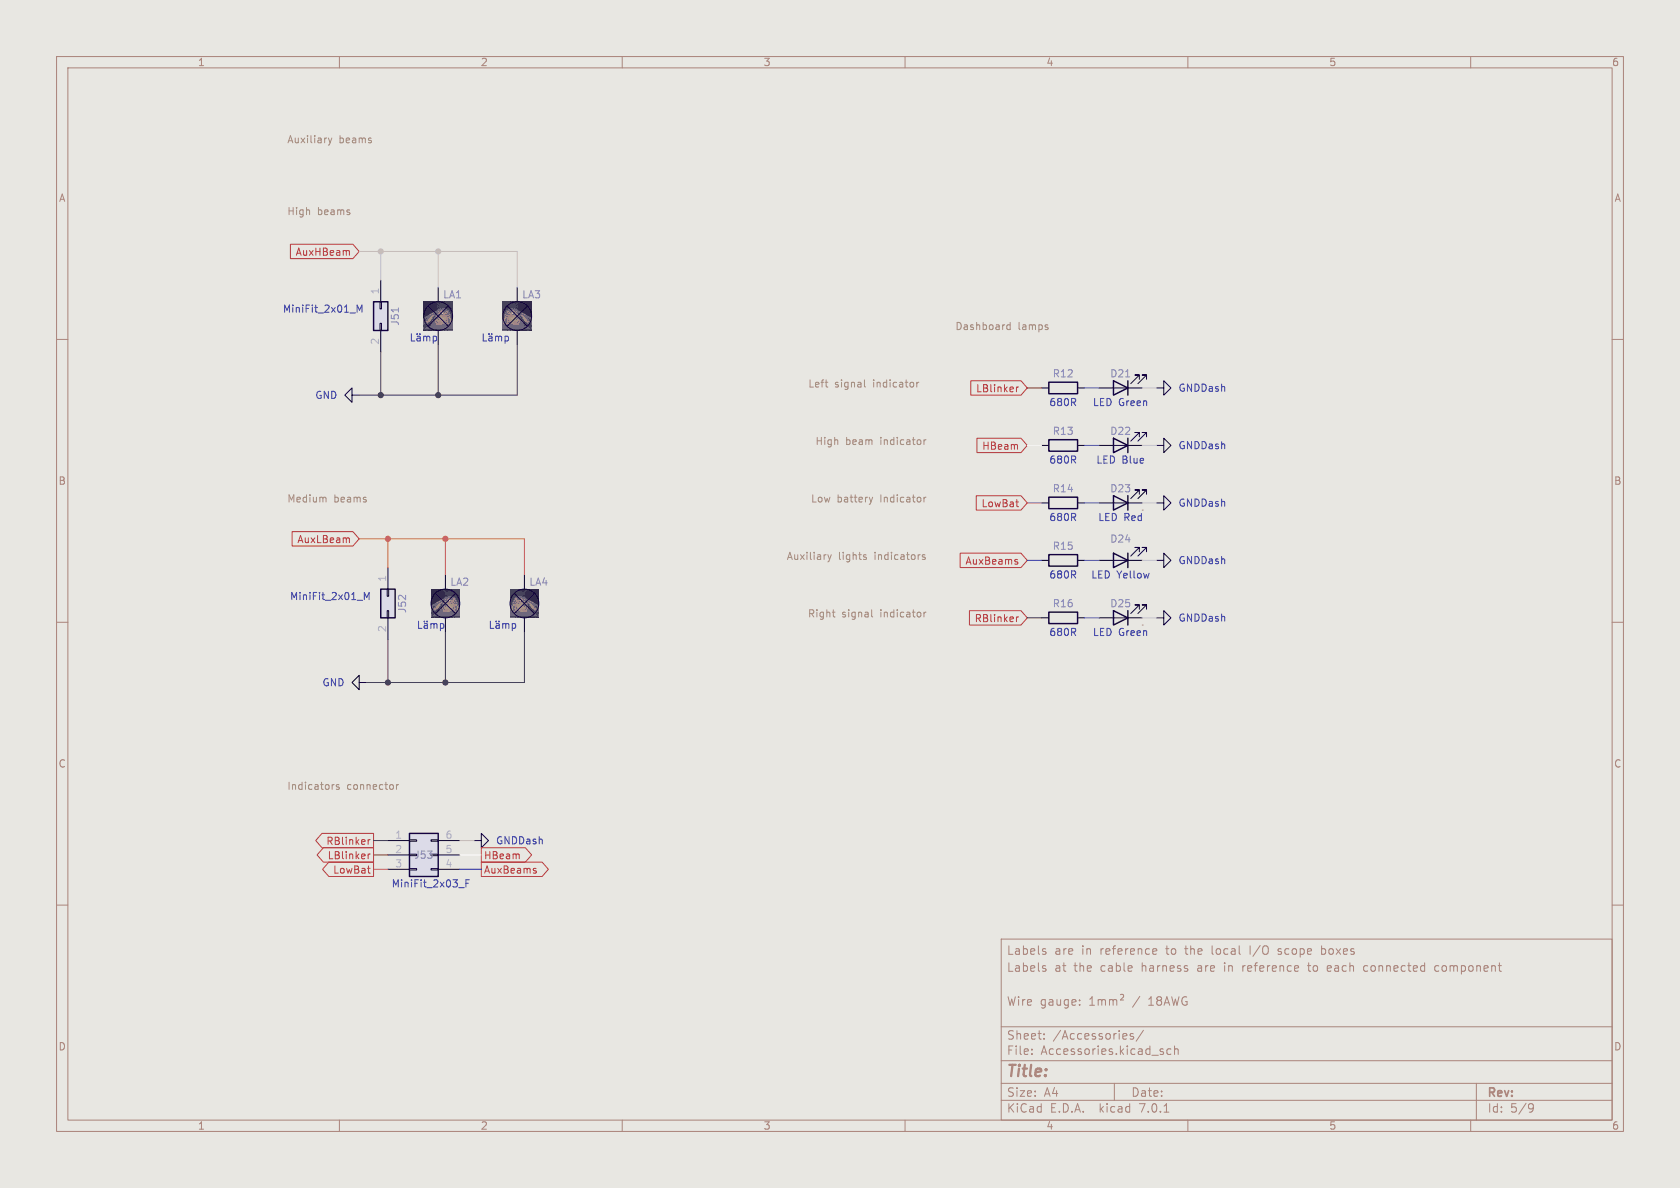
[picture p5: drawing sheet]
(kicad_sch (version 20230121) (generator eeschema)

 (paper "A4")

 (title_block
  (comment 1 "Wire gauge: 1mm² / 18AWG")
  (comment 3 "Labels at the cable harness are in reference to each connected component")
  (comment 4 "Labels are in reference to the local I/O scope boxes"))

 (lib_symbols
  (symbol "Connector_Generic:Conn_02x01" (pin_names (offset 1.016) hide) (in_bom yes) (on_board yes)
   (property "Reference" "J" (at 1.27 2.54 0) (effects (font (size 1.27 1.27))))
   (property "Value" "Conn_02x01" (at 1.27 -2.54 0) (effects (font (size 1.27 1.27))))
   (property "Footprint" "" (at 0 0 0) (effects (font (size 1.27 1.27)) hide))
   (property "Datasheet" "~" (at 0 0 0) (effects (font (size 1.27 1.27)) hide))
   (symbol "Conn_02x01_1_1"
    (rectangle (start -1.27 0.127) (end 0 -0.127) (stroke (width 0.1524) (type default)) (fill (type none)))
    (rectangle (start -1.27 1.27) (end 3.81 -1.27) (stroke (width 0.254) (type default)) (fill (type background)))
    (rectangle (start 3.81 0.127) (end 2.54 -0.127) (stroke (width 0.1524) (type default)) (fill (type none)))
    (pin passive line (at -5.08 0 0) (length 3.81) (name "Pin_1" (effects (font (size 1.27 1.27)))) (number "1" (effects (font (size 1.27 1.27)))))
    (pin passive line (at 7.62 0 180) (length 3.81) (name "Pin_2" (effects (font (size 1.27 1.27)))) (number "2" (effects (font (size 1.27 1.27)))))))
  (symbol "Connector_Generic:Conn_02x03_Counter_Clockwise" (pin_names (offset 1.016) hide) (in_bom yes) (on_board yes)
   (property "Reference" "J" (at 1.27 5.08 0) (effects (font (size 1.27 1.27))))
   (property "Value" "Conn_02x03_Counter_Clockwise" (at 1.27 -5.08 0) (effects (font (size 1.27 1.27))))
   (property "Footprint" "" (at 0 0 0) (effects (font (size 1.27 1.27)) hide))
   (property "Datasheet" "~" (at 0 0 0) (effects (font (size 1.27 1.27)) hide))
   (symbol "Conn_02x03_Counter_Clockwise_1_1"
    (rectangle (start -1.27 -2.413) (end 0 -2.667) (stroke (width 0.1524) (type default)) (fill (type none)))
    (rectangle (start -1.27 0.127) (end 0 -0.127) (stroke (width 0.1524) (type default)) (fill (type none)))
    (rectangle (start -1.27 2.667) (end 0 2.413) (stroke (width 0.1524) (type default)) (fill (type none)))
    (rectangle (start -1.27 3.81) (end 3.81 -3.81) (stroke (width 0.254) (type default)) (fill (type background)))
    (rectangle (start 3.81 -2.413) (end 2.54 -2.667) (stroke (width 0.1524) (type default)) (fill (type none)))
    (rectangle (start 3.81 0.127) (end 2.54 -0.127) (stroke (width 0.1524) (type default)) (fill (type none)))
    (rectangle (start 3.81 2.667) (end 2.54 2.413) (stroke (width 0.1524) (type default)) (fill (type none)))
    (pin passive line (at -5.08 2.54 0) (length 3.81) (name "Pin_1" (effects (font (size 1.27 1.27)))) (number "1" (effects (font (size 1.27 1.27)))))
    (pin passive line (at -5.08 0 0) (length 3.81) (name "Pin_2" (effects (font (size 1.27 1.27)))) (number "2" (effects (font (size 1.27 1.27)))))
    (pin passive line (at -5.08 -2.54 0) (length 3.81) (name "Pin_3" (effects (font (size 1.27 1.27)))) (number "3" (effects (font (size 1.27 1.27)))))
    (pin passive line (at 7.62 -2.54 180) (length 3.81) (name "Pin_4" (effects (font (size 1.27 1.27)))) (number "4" (effects (font (size 1.27 1.27)))))
    (pin passive line (at 7.62 0 180) (length 3.81) (name "Pin_5" (effects (font (size 1.27 1.27)))) (number "5" (effects (font (size 1.27 1.27)))))
    (pin passive line (at 7.62 2.54 180) (length 3.81) (name "Pin_6" (effects (font (size 1.27 1.27)))) (number "6" (effects (font (size 1.27 1.27)))))))
  (symbol "Device:LED" (pin_numbers hide) (pin_names (offset 1.016) hide) (in_bom yes) (on_board yes)
   (property "Reference" "D" (at 0 2.54 0) (effects (font (size 1.27 1.27))))
   (property "Value" "LED" (at 0 -2.54 0) (effects (font (size 1.27 1.27))))
   (property "Footprint" "" (at 0 0 0) (effects (font (size 1.27 1.27)) hide))
   (property "Datasheet" "~" (at 0 0 0) (effects (font (size 1.27 1.27)) hide))
   (symbol "LED_0_1"
    (polyline (pts (xy -1.27 -1.27) (xy -1.27 1.27)) (stroke (width 0.254) (type default)) (fill (type none)))
    (polyline (pts (xy -1.27 0) (xy 1.27 0)) (stroke (width 0) (type default)) (fill (type none)))
    (polyline (pts (xy 1.27 -1.27) (xy 1.27 1.27) (xy -1.27 0) (xy 1.27 -1.27)) (stroke (width 0.254) (type default)) (fill (type none)))
    (polyline (pts (xy -3.048 -0.762) (xy -4.572 -2.286) (xy -3.81 -2.286) (xy -4.572 -2.286) (xy -4.572 -1.524)) (stroke (width 0) (type default)) (fill (type none)))
    (polyline (pts (xy -1.778 -0.762) (xy -3.302 -2.286) (xy -2.54 -2.286) (xy -3.302 -2.286) (xy -3.302 -1.524)) (stroke (width 0) (type default)) (fill (type none))))
   (symbol "LED_1_1"
    (pin passive line (at -3.81 0 0) (length 2.54) (name "K" (effects (font (size 1.27 1.27)))) (number "1" (effects (font (size 1.27 1.27)))))
    (pin passive line (at 3.81 0 180) (length 2.54) (name "A" (effects (font (size 1.27 1.27)))) (number "2" (effects (font (size 1.27 1.27)))))))
  (symbol "Device:Lamp" (pin_numbers hide) (pin_names (offset 0.0254) hide) (in_bom yes) (on_board yes)
   (property "Reference" "LA" (at 0.635 3.81 0) (effects (font (size 1.27 1.27)) (justify left)))
   (property "Value" "Lamp" (at 0.635 -3.81 0) (effects (font (size 1.27 1.27)) (justify left)))
   (property "Footprint" "" (at 0 2.54 90) (effects (font (size 1.27 1.27)) hide))
   (property "Datasheet" "~" (at 0 2.54 90) (effects (font (size 1.27 1.27)) hide))
   (symbol "Lamp_0_1"
    (polyline (pts (xy -1.778 1.778) (xy 1.778 -1.778)) (stroke (width 0) (type default)) (fill (type none)))
    (polyline (pts (xy 1.778 1.778) (xy -1.778 -1.778)) (stroke (width 0) (type default)) (fill (type none)))
    (circle (center 0 0) (radius 2.54) (stroke (width 0) (type default)) (fill (type none))))
   (symbol "Lamp_1_1"
    (pin passive line (at 0 -5.08 90) (length 2.54) (name "-" (effects (font (size 1.27 1.27)))) (number "1" (effects (font (size 1.27 1.27)))))
    (pin passive line (at 0 5.08 270) (length 2.54) (name "+" (effects (font (size 1.27 1.27)))) (number "2" (effects (font (size 1.27 1.27)))))))
  (symbol "Device:R" (pin_numbers hide) (pin_names (offset 0)) (in_bom yes) (on_board yes)
   (property "Reference" "R" (at 2.032 0 90) (effects (font (size 1.27 1.27))))
   (property "Value" "R" (at 0 0 90) (effects (font (size 1.27 1.27))))
   (property "Footprint" "" (at -1.778 0 90) (effects (font (size 1.27 1.27)) hide))
   (property "Datasheet" "~" (at 0 0 0) (effects (font (size 1.27 1.27)) hide))
   (symbol "R_0_1"
    (rectangle (start -1.016 -2.54) (end 1.016 2.54) (stroke (width 0.254) (type default)) (fill (type none))))
   (symbol "R_1_1"
    (pin passive line (at 0 3.81 270) (length 1.27) (name "~" (effects (font (size 1.27 1.27)))) (number "1" (effects (font (size 1.27 1.27)))))
    (pin passive line (at 0 -3.81 90) (length 1.27) (name "~" (effects (font (size 1.27 1.27)))) (number "2" (effects (font (size 1.27 1.27)))))))
  (symbol "Local Components:GNDDash" (power) (pin_names (offset 0)) (in_bom yes) (on_board yes)
   (property "Reference" "#PWR" (at 0 -6.35 0) (effects (font (size 1.27 1.27)) hide))
   (property "Value" "GNDDash" (at 0 -3.81 0) (effects (font (size 1.27 1.27))))
   (property "Footprint" "" (at 0 0 0) (effects (font (size 1.27 1.27)) hide))
   (property "Datasheet" "" (at 0 0 0) (effects (font (size 1.27 1.27)) hide))
   (symbol "GNDDash_0_1"
    (polyline (pts (xy 0 0) (xy 0 -1.27) (xy 1.27 -1.27) (xy 0 -2.54) (xy -1.27 -1.27) (xy 0 -1.27)) (stroke (width 0) (type default)) (fill (type none))))
   (symbol "GNDDash_1_1"
    (pin power_in line (at 0 0 270) (length 0) hide (name "GNDDash" (effects (font (size 1.27 1.27)))) (number "1" (effects (font (size 1.27 1.27)))))))
  (symbol "power:GND" (power) (pin_names (offset 0)) (in_bom yes) (on_board yes)
   (property "Reference" "#PWR" (at 0 -6.35 0) (effects (font (size 1.27 1.27)) hide))
   (property "Value" "GND" (at 0 -3.81 0) (effects (font (size 1.27 1.27))))
   (property "Footprint" "" (at 0 0 0) (effects (font (size 1.27 1.27)) hide))
   (property "Datasheet" "" (at 0 0 0) (effects (font (size 1.27 1.27)) hide))
   (symbol "GND_0_1"
    (polyline (pts (xy 0 0) (xy 0 -1.27) (xy 1.27 -1.27) (xy 0 -2.54) (xy -1.27 -1.27) (xy 0 -1.27)) (stroke (width 0) (type default)) (fill (type none))))
   (symbol "GND_1_1"
    (pin power_in line (at 0 0 270) (length 0) hide (name "GND" (effects (font (size 1.27 1.27)))) (number "1" (effects (font (size 1.27 1.27))))))))

 (junction (at 68.58 95.25) (diameter 0) (color 0 0 0 0))
 (junction (at 77.47 44.45) (diameter 0) (color 0 0 0 0))
 (junction (at 67.31 44.45) (diameter 0) (color 0 0 0 0))
 (junction (at 67.31 69.85) (diameter 0) (color 0 0 0 0))
 (junction (at 77.47 69.85) (diameter 0) (color 0 0 0 0))
 (junction (at 78.74 95.25) (diameter 0) (color 0 0 0 0))
 (junction (at 78.74 120.65) (diameter 0) (color 0 0 0 0))
 (junction (at 68.58 120.65) (diameter 0) (color 0 0 0 0))

 (wire (pts (xy 68.58 95.25) (xy 68.58 100.33)) (stroke (width 0) (type default)))
 (wire (pts (xy 78.74 95.25) (xy 92.71 95.25)) (stroke (width 0) (type default)))
 (wire (pts (xy 66.04 153.67) (xy 68.58 153.67)) (stroke (width 0) (type default)))
 (wire (pts (xy 67.31 69.85) (xy 77.47 69.85)) (stroke (width 0) (type default)))
 (polyline (pts (xy 201.93 110.49) (xy 201.93 110.49)) (stroke (width 0) (type default)))

 (wire (pts (xy 181.61 78.74) (xy 184.15 78.74)) (stroke (width 0) (type solid) (color 255 255 255 1)))
 (wire (pts (xy 77.47 69.85) (xy 91.44 69.85)) (stroke (width 0) (type default)))
 (wire (pts (xy 81.28 151.13) (xy 85.09 151.13)) (stroke (width 0) (type default)))
 (wire (pts (xy 77.47 60.96) (xy 77.47 69.85)) (stroke (width 0) (type default)))
 (wire (pts (xy 191.77 99.06) (xy 194.31 99.06)) (stroke (width 0) (type default)))
 (wire (pts (xy 181.61 99.06) (xy 184.15 99.06)) (stroke (width 0) (type default)))
 (wire (pts (xy 81.28 153.67) (xy 85.09 153.67)) (stroke (width 0) (type default)))
 (wire (pts (xy 191.77 109.22) (xy 194.31 109.22)) (stroke (width 0) (type default)))
 (wire (pts (xy 204.47 78.74) (xy 201.93 78.74)) (stroke (width 0) (type default)))
 (wire (pts (xy 67.31 44.45) (xy 77.47 44.45)) (stroke (width 0) (type default)))
 (wire (pts (xy 91.44 60.96) (xy 91.44 69.85)) (stroke (width 0) (type default)))
 (wire (pts (xy 78.74 95.25) (xy 78.74 101.6)) (stroke (width 0) (type default)))
 (wire (pts (xy 67.31 69.85) (xy 67.31 62.23)) (stroke (width 0) (type default)))
 (wire (pts (xy 78.74 111.76) (xy 78.74 120.65)) (stroke (width 0) (type default)))
 (wire (pts (xy 78.74 120.65) (xy 92.71 120.65)) (stroke (width 0) (type default)))
 (wire (pts (xy 204.47 88.9) (xy 201.93 88.9)) (stroke (width 0) (type default)))
 (wire (pts (xy 64.77 120.65) (xy 68.58 120.65)) (stroke (width 0) (type default)))
 (wire (pts (xy 77.47 44.45) (xy 91.44 44.45)) (stroke (width 0) (type default)))
 (wire (pts (xy 68.58 120.65) (xy 78.74 120.65)) (stroke (width 0) (type default)))
 (wire (pts (xy 181.61 88.9) (xy 184.15 88.9)) (stroke (width 0) (type default)))
 (wire (pts (xy 66.04 148.59) (xy 68.58 148.59)) (stroke (width 0) (type default)))
 (wire (pts (xy 77.47 44.45) (xy 77.47 50.8)) (stroke (width 0) (type default)))
 (wire (pts (xy 68.58 95.25) (xy 78.74 95.25)) (stroke (width 0) (type default)))
 (wire (pts (xy 201.93 99.06) (xy 204.47 99.06)) (stroke (width 0) (type default)))
 (wire (pts (xy 91.44 44.45) (xy 91.44 50.8)) (stroke (width 0) (type default)))
 (wire (pts (xy 92.71 95.25) (xy 92.71 101.6)) (stroke (width 0) (type default)))
 (wire (pts (xy 92.71 111.76) (xy 92.71 120.65)) (stroke (width 0) (type default)))
 (wire (pts (xy 181.61 109.22) (xy 184.15 109.22)) (stroke (width 0) (type default)))
 (wire (pts (xy 204.47 109.22) (xy 201.93 109.22)) (stroke (width 0) (type default)))
 (wire (pts (xy 191.77 88.9) (xy 194.31 88.9)) (stroke (width 0) (type default)))
 (wire (pts (xy 191.77 68.58) (xy 194.31 68.58)) (stroke (width 0) (type default)))
 (wire (pts (xy 194.31 78.74) (xy 191.77 78.74)) (stroke (width 0) (type default)))
 (wire (pts (xy 67.31 44.45) (xy 67.31 49.53)) (stroke (width 0) (type default)))
 (wire (pts (xy 81.28 148.59) (xy 83.82 148.59)) (stroke (width 0) (type default)))
 (wire (pts (xy 68.58 120.65) (xy 68.58 113.03)) (stroke (width 0) (type default)))
 (wire (pts (xy 63.5 95.25) (xy 68.58 95.25)) (stroke (width 0) (type default)))
 (polyline (pts (xy 201.93 90.17) (xy 201.93 90.17)) (stroke (width 0) (type default)))

 (wire (pts (xy 66.04 151.13) (xy 68.58 151.13)) (stroke (width 0) (type default)))
 (wire (pts (xy 63.5 69.85) (xy 67.31 69.85)) (stroke (width 0) (type default)))
 (wire (pts (xy 63.5 44.45) (xy 67.31 44.45)) (stroke (width 0) (type default)))
 (wire (pts (xy 204.47 68.58) (xy 201.93 68.58)) (stroke (width 0) (type default)))
 (wire (pts (xy 181.61 68.58) (xy 184.15 68.58)) (stroke (width 0) (type default)))

 (image (at 77.47 55.88) (scale 0.120007)
  (data))
 (image (at 78.74 106.68) (scale 0.120007)
  (data))
 (image (at 91.44 55.88) (scale 0.12)
  (data))
 (image (at 92.71 106.68) (scale 0.12)
  (data))

 (text "Medium beams" (at 50.8 88.9 0) (effects (font (size 1.27 1.27)) (justify left bottom)))
 (text "Auxiliary beams" (at 50.8 25.4 0) (effects (font (size 1.27 1.27)) (justify left bottom)))
 (text "Dashboard lamps" (at 168.91 58.42 0) (effects (font (size 1.27 1.27)) (justify left bottom)))
 (text "High beam indicator" (at 163.83 78.74 0) (effects (font (size 1.27 1.27)) (justify right bottom)))
 (text "High beams" (at 50.8 38.1 0) (effects (font (size 1.27 1.27)) (justify left bottom)))
 (text "Auxiliary lights indicators" (at 163.83 99.06 0) (effects (font (size 1.27 1.27)) (justify right bottom)))
 (text "Indicators connector" (at 50.8 139.7 0) (effects (font (size 1.27 1.27)) (justify left bottom)))
 (text "Low battery Indicator" (at 163.83 88.9 0) (effects (font (size 1.27 1.27)) (justify right bottom)))
 (text "Right signal indicator" (at 163.83 109.22 0) (effects (font (size 1.27 1.27)) (justify right bottom)))
 (text "Left signal indicator" (at 162.56 68.58 0) (effects (font (size 1.27 1.27)) (justify right bottom)))

 (global_label "LBlinker" (shape output) (at 66.04 151.13 180) (fields_autoplaced) (effects (font (size 1.27 1.27)) (justify right))
  (property "Intersheetrefs" "${INTERSHEET_REFS}" (at 55.5142 151.13 0) (effects (font (size 1.27 1.27)) (justify right) hide)))
 (global_label "AuxHBeam" (shape input) (at 63.5 44.45 180) (fields_autoplaced) (effects (font (size 1.27 1.27)) (justify right))
  (property "Intersheetrefs" "${INTERSHEET_REFS}" (at 50.7971 44.45 0) (effects (font (size 1.27 1.27)) (justify right) hide)))
 (global_label "AuxBeams" (shape input) (at 181.61 99.06 180) (fields_autoplaced) (effects (font (size 1.27 1.27)) (justify right))
  (property "Intersheetrefs" "${INTERSHEET_REFS}" (at 169.2095 99.06 0) (effects (font (size 1.27 1.27)) (justify right) hide)))
 (global_label "AuxLBeam" (shape input) (at 63.5 95.25 180) (fields_autoplaced) (effects (font (size 1.27 1.27)) (justify right))
  (property "Intersheetrefs" "${INTERSHEET_REFS}" (at 51.0995 95.25 0) (effects (font (size 1.27 1.27)) (justify right) hide)))
 (global_label "HBeam" (shape input) (at 181.61 78.74 180) (fields_autoplaced) (effects (font (size 1.27 1.27)) (justify right))
  (property "Intersheetrefs" "${INTERSHEET_REFS}" (at 172.6655 78.6606 0) (effects (font (size 1.27 1.27)) (justify right) hide)))
 (global_label "RBlinker" (shape input) (at 181.61 109.22 180) (fields_autoplaced) (effects (font (size 1.27 1.27)) (justify right))
  (property "Intersheetrefs" "${INTERSHEET_REFS}" (at 171.335 109.1406 0) (effects (font (size 1.27 1.27)) (justify right) hide)))
 (global_label "LowBat" (shape output) (at 66.04 153.67 180) (fields_autoplaced) (effects (font (size 1.27 1.27)) (justify right))
  (property "Intersheetrefs" "${INTERSHEET_REFS}" (at 56.4819 153.67 0) (effects (font (size 1.27 1.27)) (justify right) hide)))
 (global_label "RBlinker" (shape output) (at 66.04 148.59 180) (fields_autoplaced) (effects (font (size 1.27 1.27)) (justify right))
  (property "Intersheetrefs" "${INTERSHEET_REFS}" (at 55.2723 148.59 0) (effects (font (size 1.27 1.27)) (justify right) hide)))
 (global_label "LBlinker" (shape input) (at 181.61 68.58 180) (fields_autoplaced) (effects (font (size 1.27 1.27)) (justify right))
  (property "Intersheetrefs" "${INTERSHEET_REFS}" (at 171.5769 68.5006 0) (effects (font (size 1.27 1.27)) (justify right) hide)))
 (global_label "HBeam" (shape output) (at 85.09 151.13 0) (fields_autoplaced) (effects (font (size 1.27 1.27)) (justify left))
  (property "Intersheetrefs" "${INTERSHEET_REFS}" (at 94.5272 151.13 0) (effects (font (size 1.27 1.27)) (justify left) hide)))
 (global_label "LowBat" (shape input) (at 181.61 88.9 180) (fields_autoplaced) (effects (font (size 1.27 1.27)) (justify right))
  (property "Intersheetrefs" "${INTERSHEET_REFS}" (at 172.0519 88.9 0) (effects (font (size 1.27 1.27)) (justify right) hide)))
 (global_label "AuxBeams" (shape output) (at 85.09 153.67 0) (fields_autoplaced) (effects (font (size 1.27 1.27)) (justify left))
  (property "Intersheetrefs" "${INTERSHEET_REFS}" (at 97.4905 153.67 0) (effects (font (size 1.27 1.27)) (justify left) hide)))

 (symbol (lib_id "Device:R") (at 187.96 78.74 270) (unit 1) (in_bom yes) (on_board yes) (dnp no)
  (property "Reference" "R?" (at 187.96 76.2 90) (effects (font (size 1.27 1.27))))
  (property "Value" "680R" (at 187.96 81.28 90) (effects (font (size 1.27 1.27))))
  (property "Footprint" "Resistor_THT:R_Axial_DIN0204_L3.6mm_D1.6mm_P5.08mm_Horizontal" (at 187.96 76.962 90) (effects (font (size 1.27 1.27)) hide))
  (property "Datasheet" "https://mauser.pt/catalog/product_info.php?cPath=324_526_529&products_id=104-7109" (at 187.96 78.74 0) (effects (font (size 1.27 1.27)) hide)) (pin "1") (pin "2")
  (instances (project "dragstar-infotainment" (path "" (reference "R?") (unit 1)) (path "" (reference "R13") (unit 1)))))

 (symbol (lib_id "Device:Lamp") (at 77.47 55.88 180) (unit 1) (in_bom yes) (on_board yes) (dnp no)
  (property "Reference" "LA?" (at 80.01 52.07 0) (effects (font (size 1.27 1.27))))
  (property "Value" "Lämp" (at 74.93 59.69 0) (effects (font (size 1.27 1.27))))
  (property "Footprint" "" (at 77.47 58.42 90) (effects (font (size 1.27 1.27)) hide))
  (property "Datasheet" "~" (at 77.47 58.42 90) (effects (font (size 1.27 1.27)) hide)) (pin "1") (pin "2")
  (instances (project "dragstar-infotainment" (path "" (reference "LA?") (unit 1)) (path "" (reference "LA1") (unit 1)))))

 (symbol (lib_id "Local Components:GNDDash") (at 204.47 88.9 90) (unit 1) (in_bom yes) (on_board yes) (dnp no)
  (property "Reference" "#PWR?" (at 210.82 88.9 0) (effects (font (size 1.27 1.27)) hide))
  (property "Value" "GNDDash" (at 208.28 88.9 90) (effects (font (size 1.27 1.27)) (justify right)))
  (property "Footprint" "" (at 204.47 88.9 0) (effects (font (size 1.27 1.27)) hide))
  (property "Datasheet" "" (at 204.47 88.9 0) (effects (font (size 1.27 1.27)) hide)) (pin "1")
  (instances (project "dragstar-infotainment" (path "" (reference "#PWR?") (unit 1)) (path "" (reference "#PWR?") (unit 1)) (path "" (reference "#PWR077") (unit 1)))))

 (symbol (lib_id "power:GND") (at 64.77 120.65 270) (unit 1) (in_bom yes) (on_board yes) (dnp no)
  (property "Reference" "#PWR073" (at 58.42 120.65 0) (effects (font (size 1.27 1.27)) hide))
  (property "Value" "GND" (at 60.96 120.65 90) (effects (font (size 1.27 1.27)) (justify right)))
  (property "Footprint" "" (at 64.77 120.65 0) (effects (font (size 1.27 1.27)) hide))
  (property "Datasheet" "" (at 64.77 120.65 0) (effects (font (size 1.27 1.27)) hide)) (pin "1")
  (instances (project "dragstar-infotainment" (path "" (reference "#PWR073") (unit 1)))))

 (symbol (lib_id "Local Components:GNDDash") (at 204.47 68.58 90) (unit 1) (in_bom yes) (on_board yes) (dnp no)
  (property "Reference" "#PWR?" (at 210.82 68.58 0) (effects (font (size 1.27 1.27)) hide))
  (property "Value" "GNDDash" (at 208.28 68.58 90) (effects (font (size 1.27 1.27)) (justify right)))
  (property "Footprint" "" (at 204.47 68.58 0) (effects (font (size 1.27 1.27)) hide))
  (property "Datasheet" "" (at 204.47 68.58 0) (effects (font (size 1.27 1.27)) hide)) (pin "1")
  (instances (project "dragstar-infotainment" (path "" (reference "#PWR?") (unit 1)) (path "" (reference "#PWR?") (unit 1)) (path "" (reference "#PWR075") (unit 1)))))

 (symbol (lib_id "Device:LED") (at 198.12 109.22 180) (unit 1) (in_bom yes) (on_board yes) (dnp no)
  (property "Reference" "D?" (at 198.12 106.68 0) (effects (font (size 1.27 1.27))))
  (property "Value" "LED Green" (at 198.12 111.76 0) (effects (font (size 1.27 1.27))))
  (property "Footprint" "LED_THT:LED_D5.0mm" (at 198.12 109.22 0) (effects (font (size 1.27 1.27)) hide))
  (property "Datasheet" "~" (at 198.12 109.22 0) (effects (font (size 1.27 1.27)) hide)) (pin "1") (pin "2")
  (instances (project "dragstar-infotainment" (path "" (reference "D?") (unit 1)) (path "" (reference "D25") (unit 1)))))

 (symbol (lib_id "power:GND") (at 63.5 69.85 270) (unit 1) (in_bom yes) (on_board yes) (dnp no)
  (property "Reference" "#PWR072" (at 57.15 69.85 0) (effects (font (size 1.27 1.27)) hide))
  (property "Value" "GND" (at 59.69 69.85 90) (effects (font (size 1.27 1.27)) (justify right)))
  (property "Footprint" "" (at 63.5 69.85 0) (effects (font (size 1.27 1.27)) hide))
  (property "Datasheet" "" (at 63.5 69.85 0) (effects (font (size 1.27 1.27)) hide)) (pin "1")
  (instances (project "dragstar-infotainment" (path "" (reference "#PWR072") (unit 1)))))

 (symbol (lib_id "Local Components:GNDDash") (at 204.47 109.22 90) (unit 1) (in_bom yes) (on_board yes) (dnp no)
  (property "Reference" "#PWR?" (at 210.82 109.22 0) (effects (font (size 1.27 1.27)) hide))
  (property "Value" "GNDDash" (at 208.28 109.22 90) (effects (font (size 1.27 1.27)) (justify right)))
  (property "Footprint" "" (at 204.47 109.22 0) (effects (font (size 1.27 1.27)) hide))
  (property "Datasheet" "" (at 204.47 109.22 0) (effects (font (size 1.27 1.27)) hide)) (pin "1")
  (instances (project "dragstar-infotainment" (path "" (reference "#PWR?") (unit 1)) (path "" (reference "#PWR?") (unit 1)) (path "" (reference "#PWR079") (unit 1)))))

 (symbol (lib_id "Device:R") (at 187.96 99.06 270) (unit 1) (in_bom yes) (on_board yes) (dnp no)
  (property "Reference" "R?" (at 187.96 96.52 90) (effects (font (size 1.27 1.27))))
  (property "Value" "680R" (at 187.96 101.6 90) (effects (font (size 1.27 1.27))))
  (property "Footprint" "Resistor_THT:R_Axial_DIN0204_L3.6mm_D1.6mm_P5.08mm_Horizontal" (at 187.96 97.282 90) (effects (font (size 1.27 1.27)) hide))
  (property "Datasheet" "https://mauser.pt/catalog/product_info.php?cPath=324_526_529&products_id=104-7109" (at 187.96 99.06 0) (effects (font (size 1.27 1.27)) hide)) (pin "1") (pin "2")
  (instances (project "dragstar-infotainment" (path "" (reference "R?") (unit 1)) (path "" (reference "R15") (unit 1)))))

 (symbol (lib_id "Connector_Generic:Conn_02x03_Counter_Clockwise") (at 73.66 151.13 0) (unit 1) (in_bom yes) (on_board yes) (dnp no)
  (property "Reference" "J?" (at 74.93 151.13 0) (effects (font (size 1.27 1.27))))
  (property "Value" "MiniFit_2x03_F" (at 76.2 156.21 0) (effects (font (size 1.27 1.27))))
  (property "Footprint" "Connector_Molex:Molex_Mini-Fit_Jr_5566-06A_2x03_P4.20mm_Vertical" (at 73.66 151.13 0) (effects (font (size 1.27 1.27)) hide))
  (property "Datasheet" "https://mauser.pt/catalog/product_info.php?products_id=011-0619" (at 73.66 151.13 0) (effects (font (size 1.27 1.27)) hide))
  (property "Vendor" "Mauser" (at 73.66 151.13 0) (effects (font (size 1.27 1.27)) hide))
  (property "Vendor Link" "https://mauser.pt/catalog/product_info.php?products_id=011-0619" (at 73.66 151.13 0) (effects (font (size 1.27 1.27)) hide))
  (property "Vendor Ref" "011-0619" (at 73.66 151.13 0) (effects (font (size 1.27 1.27)) hide)) (pin "1") (pin "2") (pin "3") (pin "4") (pin "5") (pin "6")
  (instances (project "dragstar-infotainment" (path "" (reference "J?") (unit 1)) (path "" (reference "J?") (unit 1)) (path "" (reference "J53") (unit 1)))))

 (symbol (lib_id "Device:Lamp") (at 78.74 106.68 180) (unit 1) (in_bom yes) (on_board yes) (dnp no)
  (property "Reference" "LA?" (at 81.28 102.87 0) (effects (font (size 1.27 1.27))))
  (property "Value" "Lämp" (at 76.2 110.49 0) (effects (font (size 1.27 1.27))))
  (property "Footprint" "" (at 78.74 109.22 90) (effects (font (size 1.27 1.27)) hide))
  (property "Datasheet" "~" (at 78.74 109.22 90) (effects (font (size 1.27 1.27)) hide)) (pin "1") (pin "2")
  (instances (project "dragstar-infotainment" (path "" (reference "LA?") (unit 1)) (path "" (reference "LA2") (unit 1)))))

 (symbol (lib_id "Device:Lamp") (at 91.44 55.88 180) (unit 1) (in_bom yes) (on_board yes) (dnp no)
  (property "Reference" "LA?" (at 93.98 52.07 0) (effects (font (size 1.27 1.27))))
  (property "Value" "Lämp" (at 87.63 59.69 0) (effects (font (size 1.27 1.27))))
  (property "Footprint" "" (at 91.44 58.42 90) (effects (font (size 1.27 1.27)) hide))
  (property "Datasheet" "~" (at 91.44 58.42 90) (effects (font (size 1.27 1.27)) hide)) (pin "1") (pin "2")
  (instances (project "dragstar-infotainment" (path "" (reference "LA?") (unit 1)) (path "" (reference "LA3") (unit 1)))))

 (symbol (lib_id "Device:LED") (at 198.12 88.9 180) (unit 1) (in_bom yes) (on_board yes) (dnp no)
  (property "Reference" "D?" (at 198.12 86.36 0) (effects (font (size 1.27 1.27))))
  (property "Value" "LED Red" (at 198.12 91.44 0) (effects (font (size 1.27 1.27))))
  (property "Footprint" "LED_THT:LED_D5.0mm" (at 198.12 88.9 0) (effects (font (size 1.27 1.27)) hide))
  (property "Datasheet" "~" (at 198.12 88.9 0) (effects (font (size 1.27 1.27)) hide)) (pin "1") (pin "2")
  (instances (project "dragstar-infotainment" (path "" (reference "D?") (unit 1)) (path "" (reference "D23") (unit 1)))))

 (symbol (lib_id "Local Components:GNDDash") (at 83.82 148.59 90) (unit 1) (in_bom yes) (on_board yes) (dnp no)
  (property "Reference" "#PWR?" (at 90.17 148.59 0) (effects (font (size 1.27 1.27)) hide))
  (property "Value" "GNDDash" (at 87.63 148.59 90) (effects (font (size 1.27 1.27)) (justify right)))
  (property "Footprint" "" (at 83.82 148.59 0) (effects (font (size 1.27 1.27)) hide))
  (property "Datasheet" "" (at 83.82 148.59 0) (effects (font (size 1.27 1.27)) hide)) (pin "1")
  (instances (project "dragstar-infotainment" (path "" (reference "#PWR?") (unit 1)) (path "" (reference "#PWR?") (unit 1)) (path "" (reference "#PWR074") (unit 1)))))

 (symbol (lib_id "Device:Lamp") (at 92.71 106.68 180) (unit 1) (in_bom yes) (on_board yes) (dnp no)
  (property "Reference" "LA?" (at 95.25 102.87 0) (effects (font (size 1.27 1.27))))
  (property "Value" "Lämp" (at 88.9 110.49 0) (effects (font (size 1.27 1.27))))
  (property "Footprint" "" (at 92.71 109.22 90) (effects (font (size 1.27 1.27)) hide))
  (property "Datasheet" "~" (at 92.71 109.22 90) (effects (font (size 1.27 1.27)) hide)) (pin "1") (pin "2")
  (instances (project "dragstar-infotainment" (path "" (reference "LA?") (unit 1)) (path "" (reference "LA4") (unit 1)))))

 (symbol (lib_id "Connector_Generic:Conn_02x01") (at 67.31 54.61 270) (unit 1) (in_bom yes) (on_board yes) (dnp no)
  (property "Reference" "J?" (at 69.85 55.88 0) (effects (font (size 1.27 1.27))))
  (property "Value" "MiniFit_2x01_M" (at 57.15 54.61 90) (effects (font (size 1.27 1.27))))
  (property "Footprint" "Connector_Molex:Molex_Mini-Fit_Jr_5566-02A_2x01_P4.20mm_Vertical" (at 67.31 54.61 0) (effects (font (size 1.27 1.27)) hide))
  (property "Datasheet" "https://mauser.pt/catalog/product_info.php?products_id=011-0533" (at 67.31 54.61 0) (effects (font (size 1.27 1.27)) hide))
  (property "Vendor" "Mauser" (at 67.31 54.61 0) (effects (font (size 1.27 1.27)) hide))
  (property "Vendor Link" "https://mauser.pt/catalog/product_info.php?products_id=011-0533" (at 67.31 54.61 0) (effects (font (size 1.27 1.27)) hide))
  (property "Vendor Ref" "011-0533" (at 67.31 54.61 0) (effects (font (size 1.27 1.27)) hide)) (pin "1") (pin "2")
  (instances (project "dragstar-infotainment" (path "" (reference "J?") (unit 1)) (path "" (reference "J51") (unit 1)))))

 (symbol (lib_id "Local Components:GNDDash") (at 204.47 99.06 90) (unit 1) (in_bom yes) (on_board yes) (dnp no)
  (property "Reference" "#PWR?" (at 210.82 99.06 0) (effects (font (size 1.27 1.27)) hide))
  (property "Value" "GNDDash" (at 208.28 99.06 90) (effects (font (size 1.27 1.27)) (justify right)))
  (property "Footprint" "" (at 204.47 99.06 0) (effects (font (size 1.27 1.27)) hide))
  (property "Datasheet" "" (at 204.47 99.06 0) (effects (font (size 1.27 1.27)) hide)) (pin "1")
  (instances (project "dragstar-infotainment" (path "" (reference "#PWR?") (unit 1)) (path "" (reference "#PWR?") (unit 1)) (path "" (reference "#PWR078") (unit 1)))))

 (symbol (lib_id "Connector_Generic:Conn_02x01") (at 68.58 105.41 270) (unit 1) (in_bom yes) (on_board yes) (dnp no)
  (property "Reference" "J?" (at 71.12 106.68 0) (effects (font (size 1.27 1.27))))
  (property "Value" "MiniFit_2x01_M" (at 58.42 105.41 90) (effects (font (size 1.27 1.27))))
  (property "Footprint" "Connector_Molex:Molex_Mini-Fit_Jr_5566-02A_2x01_P4.20mm_Vertical" (at 68.58 105.41 0) (effects (font (size 1.27 1.27)) hide))
  (property "Datasheet" "https://mauser.pt/catalog/product_info.php?products_id=011-0533" (at 68.58 105.41 0) (effects (font (size 1.27 1.27)) hide))
  (property "Vendor" "Mauser" (at 68.58 105.41 0) (effects (font (size 1.27 1.27)) hide))
  (property "Vendor Link" "https://mauser.pt/catalog/product_info.php?products_id=011-0533" (at 68.58 105.41 0) (effects (font (size 1.27 1.27)) hide))
  (property "Vendor Ref" "011-0533" (at 68.58 105.41 0) (effects (font (size 1.27 1.27)) hide)) (pin "1") (pin "2")
  (instances (project "dragstar-infotainment" (path "" (reference "J?") (unit 1)) (path "" (reference "J52") (unit 1)))))

 (symbol (lib_id "Device:LED") (at 198.12 78.74 180) (unit 1) (in_bom yes) (on_board yes) (dnp no)
  (property "Reference" "D?" (at 198.12 76.2 0) (effects (font (size 1.27 1.27))))
  (property "Value" "LED Blue" (at 198.12 81.28 0) (effects (font (size 1.27 1.27))))
  (property "Footprint" "LED_THT:LED_D5.0mm" (at 198.12 78.74 0) (effects (font (size 1.27 1.27)) hide))
  (property "Datasheet" "~" (at 198.12 78.74 0) (effects (font (size 1.27 1.27)) hide)) (pin "1") (pin "2")
  (instances (project "dragstar-infotainment" (path "" (reference "D?") (unit 1)) (path "" (reference "D22") (unit 1)))))

 (symbol (lib_id "Local Components:GNDDash") (at 204.47 78.74 90) (unit 1) (in_bom yes) (on_board yes) (dnp no)
  (property "Reference" "#PWR?" (at 210.82 78.74 0) (effects (font (size 1.27 1.27)) hide))
  (property "Value" "GNDDash" (at 208.28 78.74 90) (effects (font (size 1.27 1.27)) (justify right)))
  (property "Footprint" "" (at 204.47 78.74 0) (effects (font (size 1.27 1.27)) hide))
  (property "Datasheet" "" (at 204.47 78.74 0) (effects (font (size 1.27 1.27)) hide)) (pin "1")
  (instances (project "dragstar-infotainment" (path "" (reference "#PWR?") (unit 1)) (path "" (reference "#PWR?") (unit 1)) (path "" (reference "#PWR076") (unit 1)))))

 (symbol (lib_id "Device:LED") (at 198.12 99.06 180) (unit 1) (in_bom yes) (on_board yes) (dnp no)
  (property "Reference" "D?" (at 198.12 95.25 0) (effects (font (size 1.27 1.27))))
  (property "Value" "LED Yellow" (at 198.12 101.6 0) (effects (font (size 1.27 1.27))))
  (property "Footprint" "LED_THT:LED_D5.0mm" (at 198.12 99.06 0) (effects (font (size 1.27 1.27)) hide))
  (property "Datasheet" "~" (at 198.12 99.06 0) (effects (font (size 1.27 1.27)) hide)) (pin "1") (pin "2")
  (instances (project "dragstar-infotainment" (path "" (reference "D?") (unit 1)) (path "" (reference "D24") (unit 1)))))

 (symbol (lib_id "Device:R") (at 187.96 68.58 270) (unit 1) (in_bom yes) (on_board yes) (dnp no)
  (property "Reference" "R?" (at 187.96 66.04 90) (effects (font (size 1.27 1.27))))
  (property "Value" "680R" (at 187.96 71.12 90) (effects (font (size 1.27 1.27))))
  (property "Footprint" "Resistor_THT:R_Axial_DIN0204_L3.6mm_D1.6mm_P5.08mm_Horizontal" (at 187.96 66.802 90) (effects (font (size 1.27 1.27)) hide))
  (property "Datasheet" "https://mauser.pt/catalog/product_info.php?cPath=324_526_529&products_id=104-7109" (at 187.96 68.58 0) (effects (font (size 1.27 1.27)) hide)) (pin "1") (pin "2")
  (instances (project "dragstar-infotainment" (path "" (reference "R?") (unit 1)) (path "" (reference "R12") (unit 1)))))

 (symbol (lib_id "Device:R") (at 187.96 109.22 270) (unit 1) (in_bom yes) (on_board yes) (dnp no)
  (property "Reference" "R?" (at 187.96 106.68 90) (effects (font (size 1.27 1.27))))
  (property "Value" "680R" (at 187.96 111.76 90) (effects (font (size 1.27 1.27))))
  (property "Footprint" "Resistor_THT:R_Axial_DIN0204_L3.6mm_D1.6mm_P5.08mm_Horizontal" (at 187.96 107.442 90) (effects (font (size 1.27 1.27)) hide))
  (property "Datasheet" "https://mauser.pt/catalog/product_info.php?cPath=324_526_529&products_id=104-7109" (at 187.96 109.22 0) (effects (font (size 1.27 1.27)) hide)) (pin "1") (pin "2")
  (instances (project "dragstar-infotainment" (path "" (reference "R?") (unit 1)) (path "" (reference "R16") (unit 1)))))

 (symbol (lib_id "Device:R") (at 187.96 88.9 270) (unit 1) (in_bom yes) (on_board yes) (dnp no)
  (property "Reference" "R?" (at 187.96 86.36 90) (effects (font (size 1.27 1.27))))
  (property "Value" "680R" (at 187.96 91.44 90) (effects (font (size 1.27 1.27))))
  (property "Footprint" "Resistor_THT:R_Axial_DIN0204_L3.6mm_D1.6mm_P5.08mm_Horizontal" (at 187.96 87.122 90) (effects (font (size 1.27 1.27)) hide))
  (property "Datasheet" "https://mauser.pt/catalog/product_info.php?cPath=324_526_529&products_id=104-7109" (at 187.96 88.9 0) (effects (font (size 1.27 1.27)) hide)) (pin "1") (pin "2")
  (instances (project "dragstar-infotainment" (path "" (reference "R?") (unit 1)) (path "" (reference "R14") (unit 1)))))

 (symbol (lib_id "Device:LED") (at 198.12 68.58 180) (unit 1) (in_bom yes) (on_board yes) (dnp no)
  (property "Reference" "D?" (at 198.12 66.04 0) (effects (font (size 1.27 1.27))))
  (property "Value" "LED Green" (at 198.12 71.12 0) (effects (font (size 1.27 1.27))))
  (property "Footprint" "LED_THT:LED_D5.0mm" (at 198.12 68.58 0) (effects (font (size 1.27 1.27)) hide))
  (property "Datasheet" "~" (at 198.12 68.58 0) (effects (font (size 1.27 1.27)) hide)) (pin "1") (pin "2")
  (instances (project "dragstar-infotainment" (path "" (reference "D?") (unit 1)) (path "" (reference "D21") (unit 1))))))
